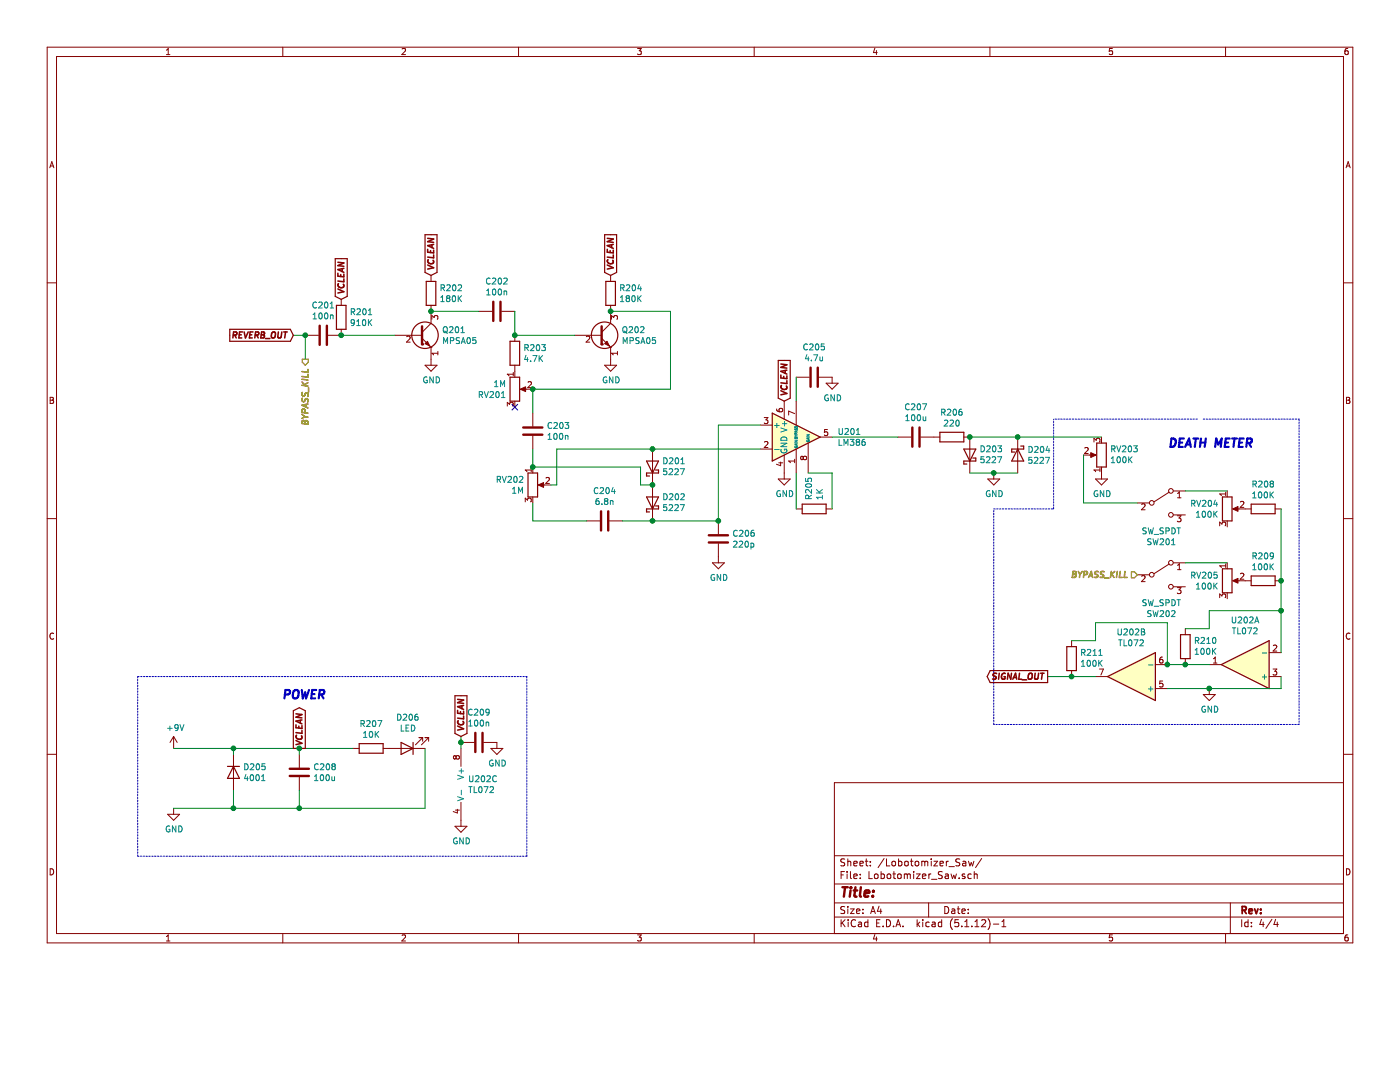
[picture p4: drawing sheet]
EESchema Schematic File Version 4
EELAYER 30 0
EELAYER END
$Descr A4 11693 8268
encoding utf-8
Sheet 4 4
Title ""
Date ""
Rev ""
Comp ""
Comment1 ""
Comment2 ""
Comment3 ""
Comment4 ""
$EndDescr
Text GLabel 2450 2800 0    50   Input Italic 10
REVERB_OUT
$Comp
L Device:C C201
U 1 1
P 2700 2800
F 0 "C201" V 2448 2800 50  0000 C CNN
F 1 "100n" V 2539 2800 50  0000 C CNN
F 2 "Capacitor_THT:C_Disc_D3.8mm_W2.6mm_P2.50mm" H 2738 2650 50  0001 C CNN
F 3 "~" H 2700 2800 50  0001 C CNN
	1    2700 2800
	0    1    1    0   
$EndComp
$Comp
L Device:R R201
U 1 1
P 2850 2650
F 0 "R201" H 2920 2696 50  0000 L CNN
F 1 "910K" H 2920 2605 50  0000 L CNN
F 2 "Resistor_THT:R_Axial_DIN0207_L6.3mm_D2.5mm_P7.62mm_Horizontal" V 2780 2650 50  0001 C CNN
F 3 "~" H 2850 2650 50  0001 C CNN
	1    2850 2650
	1    0    0    -1  
$EndComp
Text GLabel 2850 2500 1    50   Input Italic 10
VCLEAN
$Comp
L Device:Q_NPN_EBC Q201
U 1 1
P 3500 2800
F 0 "Q201" H 3691 2846 50  0000 L CNN
F 1 "MPSA05" H 3691 2755 50  0000 L CNN
F 2 "Package_TO_SOT_THT:TO-92_Inline" H 3700 2900 50  0001 C CNN
F 3 "~" H 3500 2800 50  0001 C CNN
	1    3500 2800
	1    0    0    -1  
$EndComp
$Comp
L power:GND #PWR0136
U 1 1
P 3600 3000
F 0 "#PWR0136" H 3600 2750 50  0001 C CNN
F 1 "GND" H 3605 2827 50  0000 C CNN
F 2 "" H 3600 3000 50  0001 C CNN
F 3 "" H 3600 3000 50  0001 C CNN
	1    3600 3000
	1    0    0    -1  
$EndComp
Text GLabel 3600 2300 1    50   Input Italic 10
VCLEAN
$Comp
L Device:R R202
U 1 1
P 3600 2450
F 0 "R202" H 3670 2496 50  0000 L CNN
F 1 "180K" H 3670 2405 50  0000 L CNN
F 2 "Resistor_THT:R_Axial_DIN0207_L6.3mm_D2.5mm_P7.62mm_Horizontal" V 3530 2450 50  0001 C CNN
F 3 "~" H 3600 2450 50  0001 C CNN
	1    3600 2450
	1    0    0    -1  
$EndComp
Wire Wire Line
	3300 2800 2850 2800
Wire Wire Line
	2550 2800 2550 3000
Text HLabel 2550 3000 3    50   Output Italic 10
BYPASS_KILL
Connection ~ 2850 2800
Wire Wire Line
	2550 2800 2450 2800
Connection ~ 2550 2800
Wire Wire Line
	3600 2600 4000 2600
Connection ~ 3600 2600
$Comp
L Device:C C202
U 1 1
P 4150 2600
F 0 "C202" V 3898 2600 50  0000 C CNN
F 1 "100n" V 3989 2600 50  0000 C CNN
F 2 "Capacitor_THT:C_Disc_D3.8mm_W2.6mm_P2.50mm" H 4188 2450 50  0001 C CNN
F 3 "~" H 4150 2600 50  0001 C CNN
	1    4150 2600
	0    1    1    0   
$EndComp
$Comp
L Device:Q_NPN_EBC Q202
U 1 1
P 5000 2800
F 0 "Q202" H 5191 2846 50  0000 L CNN
F 1 "MPSA05" H 5191 2755 50  0000 L CNN
F 2 "Package_TO_SOT_THT:TO-92_Inline" H 5200 2900 50  0001 C CNN
F 3 "~" H 5000 2800 50  0001 C CNN
	1    5000 2800
	1    0    0    -1  
$EndComp
$Comp
L power:GND #PWR0137
U 1 1
P 5100 3000
F 0 "#PWR0137" H 5100 2750 50  0001 C CNN
F 1 "GND" H 5105 2827 50  0000 C CNN
F 2 "" H 5100 3000 50  0001 C CNN
F 3 "" H 5100 3000 50  0001 C CNN
	1    5100 3000
	1    0    0    -1  
$EndComp
Text GLabel 5100 2300 1    50   Input Italic 10
VCLEAN
$Comp
L Device:R R204
U 1 1
P 5100 2450
F 0 "R204" H 5170 2496 50  0000 L CNN
F 1 "180K" H 5170 2405 50  0000 L CNN
F 2 "Resistor_THT:R_Axial_DIN0207_L6.3mm_D2.5mm_P7.62mm_Horizontal" V 5030 2450 50  0001 C CNN
F 3 "~" H 5100 2450 50  0001 C CNN
	1    5100 2450
	1    0    0    -1  
$EndComp
Wire Wire Line
	4800 2800 4300 2800
Wire Wire Line
	4300 2800 4300 2600
$Comp
L Device:R R203
U 1 1
P 4300 2950
F 0 "R203" H 4370 2996 50  0000 L CNN
F 1 "4.7K" H 4370 2905 50  0000 L CNN
F 2 "Resistor_THT:R_Axial_DIN0207_L6.3mm_D2.5mm_P7.62mm_Horizontal" V 4230 2950 50  0001 C CNN
F 3 "~" H 4300 2950 50  0001 C CNN
	1    4300 2950
	1    0    0    -1  
$EndComp
Connection ~ 4300 2800
$Comp
L Device:R_POT RV201
U 1 1
P 4300 3250
F 0 "RV201" H 4230 3204 50  0000 R CNN
F 1 "1M" H 4230 3295 50  0000 R CNN
F 2 "Potentiometer_THT:Potentiometer_Bourns_3266Y_Vertical" H 4300 3250 50  0001 C CNN
F 3 "~" H 4300 3250 50  0001 C CNN
	1    4300 3250
	1    0    0    -1  
$EndComp
NoConn ~ 4300 3400
Wire Wire Line
	5100 2600 5600 2600
Wire Wire Line
	5600 2600 5600 3250
Wire Wire Line
	5600 3250 4450 3250
Connection ~ 5100 2600
$Comp
L Device:C C203
U 1 1
P 4450 3600
F 0 "C203" H 4565 3646 50  0000 L CNN
F 1 "100n" H 4565 3555 50  0000 L CNN
F 2 "Capacitor_THT:C_Disc_D3.8mm_W2.6mm_P2.50mm" H 4488 3450 50  0001 C CNN
F 3 "~" H 4450 3600 50  0001 C CNN
	1    4450 3600
	1    0    0    -1  
$EndComp
Wire Wire Line
	4450 3250 4450 3450
Connection ~ 4450 3250
$Comp
L Amplifier_Audio:LM386 U201
U 1 1
P 6650 3650
F 0 "U201" H 6994 3696 50  0000 L CNN
F 1 "LM386" H 6994 3605 50  0000 L CNN
F 2 "Package_DIP:DIP-8_W7.62mm" H 6750 3750 50  0001 C CNN
F 3 "http://www.ti.com/lit/ds/symlink/lm386.pdf" H 6850 3850 50  0001 C CNN
	1    6650 3650
	1    0    0    -1  
$EndComp
$Comp
L Device:R_POT RV202
U 1 1
P 4450 4050
F 0 "RV202" H 4380 4096 50  0000 R CNN
F 1 "1M" H 4380 4005 50  0000 R CNN
F 2 "Potentiometer_THT:Potentiometer_Bourns_3266Y_Vertical" H 4450 4050 50  0001 C CNN
F 3 "~" H 4450 4050 50  0001 C CNN
	1    4450 4050
	1    0    0    -1  
$EndComp
$Comp
L Device:D_Schottky D201
U 1 1
P 5450 3900
F 0 "D201" V 5496 3820 50  0000 R CNN
F 1 "5227" V 5405 3820 50  0000 R CNN
F 2 "Diode_THT:D_DO-35_SOD27_P7.62mm_Horizontal" H 5450 3900 50  0001 C CNN
F 3 "~" H 5450 3900 50  0001 C CNN
	1    5450 3900
	0    -1   -1   0   
$EndComp
$Comp
L Device:D_Schottky D202
U 1 1
P 5450 4200
F 0 "D202" V 5496 4120 50  0000 R CNN
F 1 "5227" V 5405 4120 50  0000 R CNN
F 2 "Diode_THT:D_DO-35_SOD27_P7.62mm_Horizontal" H 5450 4200 50  0001 C CNN
F 3 "~" H 5450 4200 50  0001 C CNN
	1    5450 4200
	0    -1   -1   0   
$EndComp
Wire Wire Line
	4450 3750 4450 3900
Wire Wire Line
	5450 4050 5350 4050
Wire Wire Line
	5350 4050 5350 3900
Wire Wire Line
	5350 3900 4450 3900
Connection ~ 5450 4050
Connection ~ 4450 3900
Wire Wire Line
	4600 4050 4650 4050
Wire Wire Line
	4650 4050 4650 3750
Wire Wire Line
	4650 3750 5450 3750
$Comp
L Device:C C204
U 1 1
P 5050 4350
F 0 "C204" V 4798 4350 50  0000 C CNN
F 1 "6.8n" V 4889 4350 50  0000 C CNN
F 2 "Capacitor_THT:C_Disc_D4.7mm_W2.5mm_P5.00mm" H 5088 4200 50  0001 C CNN
F 3 "~" H 5050 4350 50  0001 C CNN
	1    5050 4350
	0    1    1    0   
$EndComp
Wire Wire Line
	5450 4350 5200 4350
Wire Wire Line
	4900 4350 4450 4350
Wire Wire Line
	4450 4350 4450 4200
Wire Wire Line
	6350 3750 5450 3750
Connection ~ 5450 3750
Text GLabel 6550 3350 1    50   Input Italic 10
VCLEAN
$Comp
L power:GND #PWR0138
U 1 1
P 6550 3950
F 0 "#PWR0138" H 6550 3700 50  0001 C CNN
F 1 "GND" H 6555 3777 50  0000 C CNN
F 2 "" H 6550 3950 50  0001 C CNN
F 3 "" H 6550 3950 50  0001 C CNN
	1    6550 3950
	1    0    0    -1  
$EndComp
$Comp
L Device:C C205
U 1 1
P 6800 3150
F 0 "C205" V 6548 3150 50  0000 C CNN
F 1 "4.7u" V 6639 3150 50  0000 C CNN
F 2 "Capacitor_THT:CP_Radial_D5.0mm_P2.00mm" H 6838 3000 50  0001 C CNN
F 3 "~" H 6800 3150 50  0001 C CNN
	1    6800 3150
	0    1    1    0   
$EndComp
$Comp
L power:GND #PWR0139
U 1 1
P 6950 3150
F 0 "#PWR0139" H 6950 2900 50  0001 C CNN
F 1 "GND" H 6955 2977 50  0000 C CNN
F 2 "" H 6950 3150 50  0001 C CNN
F 3 "" H 6950 3150 50  0001 C CNN
	1    6950 3150
	1    0    0    -1  
$EndComp
Wire Wire Line
	6650 3150 6650 3350
$Comp
L Device:R R205
U 1 1
P 6800 4250
F 0 "R205" H 6870 4296 50  0000 L CNN
F 1 "1K" H 6870 4205 50  0000 L CNN
F 2 "Resistor_THT:R_Axial_DIN0207_L6.3mm_D2.5mm_P7.62mm_Horizontal" V 6730 4250 50  0001 C CNN
F 3 "~" H 6800 4250 50  0001 C CNN
	1    6800 4250
	0    -1   -1   0   
$EndComp
Wire Wire Line
	6750 3950 6950 3950
Wire Wire Line
	6950 3950 6950 4250
Wire Wire Line
	6650 3950 6650 4250
Wire Wire Line
	6350 3550 6000 3550
Wire Wire Line
	6000 3550 6000 4350
Wire Wire Line
	6000 4350 5450 4350
Connection ~ 5450 4350
$Comp
L Device:C C206
U 1 1
P 6000 4500
F 0 "C206" H 6115 4546 50  0000 L CNN
F 1 "220p" H 6115 4455 50  0000 L CNN
F 2 "Capacitor_THT:C_Disc_D4.7mm_W2.5mm_P5.00mm" H 6038 4350 50  0001 C CNN
F 3 "~" H 6000 4500 50  0001 C CNN
	1    6000 4500
	1    0    0    -1  
$EndComp
Connection ~ 6000 4350
$Comp
L power:GND #PWR0140
U 1 1
P 6000 4650
F 0 "#PWR0140" H 6000 4400 50  0001 C CNN
F 1 "GND" H 6005 4477 50  0000 C CNN
F 2 "" H 6000 4650 50  0001 C CNN
F 3 "" H 6000 4650 50  0001 C CNN
	1    6000 4650
	1    0    0    -1  
$EndComp
Wire Wire Line
	6950 3650 7500 3650
$Comp
L Device:C C207
U 1 1
P 7650 3650
F 0 "C207" V 7398 3650 50  0000 C CNN
F 1 "100u" V 7489 3650 50  0000 C CNN
F 2 "Capacitor_THT:CP_Radial_D5.0mm_P2.00mm" H 7688 3500 50  0001 C CNN
F 3 "~" H 7650 3650 50  0001 C CNN
	1    7650 3650
	0    1    1    0   
$EndComp
$Comp
L Device:R R206
U 1 1
P 7950 3650
F 0 "R206" V 7743 3650 50  0000 C CNN
F 1 "220" V 7834 3650 50  0000 C CNN
F 2 "Resistor_THT:R_Axial_DIN0207_L6.3mm_D2.5mm_P7.62mm_Horizontal" V 7880 3650 50  0001 C CNN
F 3 "~" H 7950 3650 50  0001 C CNN
	1    7950 3650
	0    1    1    0   
$EndComp
$Comp
L Device:D_Schottky D203
U 1 1
P 8100 3800
F 0 "D203" V 8146 3720 50  0000 R CNN
F 1 "5227" V 8055 3720 50  0000 R CNN
F 2 "Diode_THT:D_DO-35_SOD27_P7.62mm_Horizontal" H 8100 3800 50  0001 C CNN
F 3 "~" H 8100 3800 50  0001 C CNN
	1    8100 3800
	0    -1   -1   0   
$EndComp
$Comp
L Device:D_Schottky D204
U 1 1
P 8500 3800
F 0 "D204" V 8454 3880 50  0000 L CNN
F 1 "5227" V 8545 3880 50  0000 L CNN
F 2 "Diode_THT:D_DO-35_SOD27_P7.62mm_Horizontal" H 8500 3800 50  0001 C CNN
F 3 "~" H 8500 3800 50  0001 C CNN
	1    8500 3800
	0    1    1    0   
$EndComp
Wire Wire Line
	8500 3650 8100 3650
Connection ~ 8100 3650
Wire Wire Line
	8100 3950 8300 3950
$Comp
L power:GND #PWR0141
U 1 1
P 8300 3950
F 0 "#PWR0141" H 8300 3700 50  0001 C CNN
F 1 "GND" H 8305 3777 50  0000 C CNN
F 2 "" H 8300 3950 50  0001 C CNN
F 3 "" H 8300 3950 50  0001 C CNN
	1    8300 3950
	1    0    0    -1  
$EndComp
Connection ~ 8300 3950
Wire Wire Line
	8300 3950 8500 3950
Connection ~ 8500 3650
$Comp
L Device:R_POT RV203
U 1 1
P 9200 3800
F 0 "RV203" H 9130 3754 50  0000 R CNN
F 1 "100K" H 9130 3845 50  0000 R CNN
F 2 "Potentiometer_THT:Potentiometer_Bourns_3266Y_Vertical" H 9200 3800 50  0001 C CNN
F 3 "~" H 9200 3800 50  0001 C CNN
	1    9200 3800
	-1   0    0    1   
$EndComp
Wire Wire Line
	8500 3650 9200 3650
Wire Wire Line
	9050 3800 9050 4200
Wire Wire Line
	9050 4200 9500 4200
$Comp
L power:GND #PWR0142
U 1 1
P 9200 3950
F 0 "#PWR0142" H 9200 3700 50  0001 C CNN
F 1 "GND" H 9205 3777 50  0000 C CNN
F 2 "" H 9200 3950 50  0001 C CNN
F 3 "" H 9200 3950 50  0001 C CNN
	1    9200 3950
	1    0    0    -1  
$EndComp
$Comp
L Switch:SW_SPDT SW201
U 1 1
P 9700 4200
F 0 "SW201" H 9700 3875 50  0000 C CNN
F 1 "SW_SPDT" H 9700 3966 50  0000 C CNN
F 2 "Button_Switch_THT:SW_Slide_1P2T_CK_OS102011MS2Q" H 9700 4200 50  0001 C CNN
F 3 "~" H 9700 4200 50  0001 C CNN
	1    9700 4200
	1    0    0    -1  
$EndComp
Text GLabel 8750 5650 0    50   Output Italic 10
SIGNAL_OUT
Text HLabel 9500 4800 0    50   Input Italic 10
BYPASS_KILL
$Comp
L power:+9V #PWR0143
U 1 1
P 1450 6250
F 0 "#PWR0143" H 1450 6100 50  0001 C CNN
F 1 "+9V" H 1465 6423 50  0000 C CNN
F 2 "" H 1450 6250 50  0001 C CNN
F 3 "" H 1450 6250 50  0001 C CNN
	1    1450 6250
	1    0    0    -1  
$EndComp
$Comp
L power:GND #PWR0144
U 1 1
P 1450 6750
F 0 "#PWR0144" H 1450 6500 50  0001 C CNN
F 1 "GND" H 1455 6577 50  0000 C CNN
F 2 "" H 1450 6750 50  0001 C CNN
F 3 "" H 1450 6750 50  0001 C CNN
	1    1450 6750
	1    0    0    -1  
$EndComp
$Comp
L Device:D D205
U 1 1
P 1950 6450
F 0 "D205" V 1904 6530 50  0000 L CNN
F 1 "4001" V 1995 6530 50  0000 L CNN
F 2 "Diode_THT:D_DO-41_SOD81_P7.62mm_Horizontal" H 1950 6450 50  0001 C CNN
F 3 "~" H 1950 6450 50  0001 C CNN
	1    1950 6450
	0    1    1    0   
$EndComp
Wire Wire Line
	1450 6750 1950 6750
Wire Wire Line
	1450 6250 1950 6250
Wire Wire Line
	1950 6300 1950 6250
Connection ~ 1950 6250
Wire Wire Line
	1950 6250 2500 6250
Wire Wire Line
	1950 6600 1950 6750
Connection ~ 1950 6750
Wire Wire Line
	1950 6750 2500 6750
$Comp
L Device:C C208
U 1 1
P 2500 6450
F 0 "C208" H 2615 6496 50  0000 L CNN
F 1 "100u" H 2615 6405 50  0000 L CNN
F 2 "Capacitor_THT:CP_Radial_D5.0mm_P2.00mm" H 2538 6300 50  0001 C CNN
F 3 "~" H 2500 6450 50  0001 C CNN
	1    2500 6450
	1    0    0    -1  
$EndComp
Wire Wire Line
	2500 6300 2500 6250
Connection ~ 2500 6250
Wire Wire Line
	2500 6250 2950 6250
Wire Wire Line
	2500 6600 2500 6750
Connection ~ 2500 6750
$Comp
L Device:R R207
U 1 1
P 3100 6250
F 0 "R207" V 2893 6250 50  0000 C CNN
F 1 "10K" V 2984 6250 50  0000 C CNN
F 2 "Resistor_THT:R_Axial_DIN0207_L6.3mm_D2.5mm_P7.62mm_Horizontal" V 3030 6250 50  0001 C CNN
F 3 "~" H 3100 6250 50  0001 C CNN
	1    3100 6250
	0    1    1    0   
$EndComp
$Comp
L Device:LED D206
U 1 1
P 3400 6250
F 0 "D206" H 3393 5995 50  0000 C CNN
F 1 "LED" H 3393 6086 50  0000 C CNN
F 2 "LED_THT:LED_D5.0mm" H 3400 6250 50  0001 C CNN
F 3 "~" H 3400 6250 50  0001 C CNN
	1    3400 6250
	-1   0    0    1   
$EndComp
Wire Wire Line
	3550 6250 3550 6750
Wire Wire Line
	2500 6750 3550 6750
Text GLabel 2500 6250 1    50   Output Italic 10
VCLEAN
$Comp
L Switch:SW_SPDT SW202
U 1 1
P 9700 4800
F 0 "SW202" H 9700 4475 50  0000 C CNN
F 1 "SW_SPDT" H 9700 4566 50  0000 C CNN
F 2 "Button_Switch_THT:SW_Slide_1P2T_CK_OS102011MS2Q" H 9700 4800 50  0001 C CNN
F 3 "~" H 9700 4800 50  0001 C CNN
	1    9700 4800
	1    0    0    -1  
$EndComp
Wire Notes Line
	10000 3500 8800 3500
Text Notes 9750 3750 0    70   Italic 14
DEATH METER
$Comp
L Device:R_POT RV204
U 1 1
P 10250 4250
F 0 "RV204" H 10180 4296 50  0000 R CNN
F 1 "100K" H 10180 4205 50  0000 R CNN
F 2 "Potentiometer_THT:Potentiometer_Bourns_3266Y_Vertical" H 10250 4250 50  0001 C CNN
F 3 "~" H 10250 4250 50  0001 C CNN
	1    10250 4250
	1    0    0    -1  
$EndComp
$Comp
L Device:R_POT RV205
U 1 1
P 10250 4850
F 0 "RV205" H 10180 4896 50  0000 R CNN
F 1 "100K" H 10180 4805 50  0000 R CNN
F 2 "Potentiometer_THT:Potentiometer_Bourns_3266Y_Vertical" H 10250 4850 50  0001 C CNN
F 3 "~" H 10250 4850 50  0001 C CNN
	1    10250 4850
	1    0    0    -1  
$EndComp
Wire Wire Line
	10250 4700 9900 4700
Wire Wire Line
	9900 4100 10250 4100
$Comp
L Device:R R208
U 1 1
P 10550 4250
F 0 "R208" V 10343 4250 50  0000 C CNN
F 1 "100K" V 10434 4250 50  0000 C CNN
F 2 "Resistor_THT:R_Axial_DIN0207_L6.3mm_D2.5mm_P10.16mm_Horizontal" V 10480 4250 50  0001 C CNN
F 3 "~" H 10550 4250 50  0001 C CNN
	1    10550 4250
	0    1    1    0   
$EndComp
$Comp
L Device:R R209
U 1 1
P 10550 4850
F 0 "R209" V 10343 4850 50  0000 C CNN
F 1 "100K" V 10434 4850 50  0000 C CNN
F 2 "Resistor_THT:R_Axial_DIN0207_L6.3mm_D2.5mm_P10.16mm_Horizontal" V 10480 4850 50  0001 C CNN
F 3 "~" H 10550 4850 50  0001 C CNN
	1    10550 4850
	0    1    1    0   
$EndComp
Wire Wire Line
	10700 4250 10700 4850
$Comp
L Amplifier_Operational:TL072 U202
U 1 1
P 10400 5550
F 0 "U202" H 10400 5183 50  0000 C CNN
F 1 "TL072" H 10400 5274 50  0000 C CNN
F 2 "Package_DIP:DIP-8_W7.62mm" H 10400 5550 50  0001 C CNN
F 3 "http://www.ti.com/lit/ds/symlink/tl071.pdf" H 10400 5550 50  0001 C CNN
	1    10400 5550
	-1   0    0    1   
$EndComp
$Comp
L Amplifier_Operational:TL072 U202
U 2 1
P 9450 5650
F 0 "U202" H 9450 5283 50  0000 C CNN
F 1 "TL072" H 9450 5374 50  0000 C CNN
F 2 "Package_DIP:DIP-8_W7.62mm" H 9450 5650 50  0001 C CNN
F 3 "http://www.ti.com/lit/ds/symlink/tl071.pdf" H 9450 5650 50  0001 C CNN
	2    9450 5650
	-1   0    0    1   
$EndComp
$Comp
L Amplifier_Operational:TL072 U202
U 3 1
P 3950 6550
F 0 "U202" H 3908 6596 50  0000 L CNN
F 1 "TL072" H 3908 6505 50  0000 L CNN
F 2 "Package_DIP:DIP-8_W7.62mm" H 3950 6550 50  0001 C CNN
F 3 "http://www.ti.com/lit/ds/symlink/tl071.pdf" H 3950 6550 50  0001 C CNN
	3    3950 6550
	1    0    0    -1  
$EndComp
Text GLabel 3850 6150 1    50   Input Italic 10
VCLEAN
$Comp
L Device:C C209
U 1 1
P 4000 6200
F 0 "C209" V 3748 6200 50  0000 C CNN
F 1 "100n" V 3839 6200 50  0000 C CNN
F 2 "Capacitor_THT:C_Disc_D3.8mm_W2.6mm_P2.50mm" H 4038 6050 50  0001 C CNN
F 3 "~" H 4000 6200 50  0001 C CNN
	1    4000 6200
	0    1    1    0   
$EndComp
Wire Wire Line
	3850 6150 3850 6200
Connection ~ 3850 6200
Wire Wire Line
	3850 6200 3850 6250
$Comp
L power:GND #PWR0145
U 1 1
P 4150 6200
F 0 "#PWR0145" H 4150 5950 50  0001 C CNN
F 1 "GND" H 4155 6027 50  0000 C CNN
F 2 "" H 4150 6200 50  0001 C CNN
F 3 "" H 4150 6200 50  0001 C CNN
	1    4150 6200
	1    0    0    -1  
$EndComp
$Comp
L power:GND #PWR0146
U 1 1
P 3850 6850
F 0 "#PWR0146" H 3850 6600 50  0001 C CNN
F 1 "GND" H 3855 6677 50  0000 C CNN
F 2 "" H 3850 6850 50  0001 C CNN
F 3 "" H 3850 6850 50  0001 C CNN
	1    3850 6850
	1    0    0    -1  
$EndComp
Wire Wire Line
	10700 5450 10700 5100
Connection ~ 10700 4850
Wire Wire Line
	10700 5100 10100 5100
Connection ~ 10700 5100
Wire Wire Line
	10700 5100 10700 4850
$Comp
L Device:R R210
U 1 1
P 9900 5400
F 0 "R210" H 9830 5354 50  0000 R CNN
F 1 "100K" H 9830 5445 50  0000 R CNN
F 2 "Resistor_THT:R_Axial_DIN0207_L6.3mm_D2.5mm_P10.16mm_Horizontal" V 9830 5400 50  0001 C CNN
F 3 "~" H 9900 5400 50  0001 C CNN
	1    9900 5400
	-1   0    0    1   
$EndComp
Wire Wire Line
	10100 5100 10100 5250
Wire Wire Line
	10100 5250 9900 5250
Wire Wire Line
	9900 5550 10100 5550
$Comp
L Device:R R211
U 1 1
P 8950 5500
F 0 "R211" H 8880 5454 50  0000 R CNN
F 1 "100K" H 8880 5545 50  0000 R CNN
F 2 "Resistor_THT:R_Axial_DIN0207_L6.3mm_D2.5mm_P10.16mm_Horizontal" V 8880 5500 50  0001 C CNN
F 3 "~" H 8950 5500 50  0001 C CNN
	1    8950 5500
	-1   0    0    1   
$EndComp
Wire Wire Line
	9150 5350 8950 5350
Wire Wire Line
	8950 5650 9150 5650
Wire Wire Line
	9900 5550 9750 5550
Connection ~ 9900 5550
Wire Wire Line
	9750 5550 9750 5200
Wire Wire Line
	9750 5200 9150 5200
Wire Wire Line
	9150 5200 9150 5350
Connection ~ 9750 5550
Wire Wire Line
	10700 5650 10700 5750
Wire Wire Line
	10700 5750 10100 5750
$Comp
L power:GND #PWR0147
U 1 1
P 10100 5750
F 0 "#PWR0147" H 10100 5500 50  0001 C CNN
F 1 "GND" H 10105 5577 50  0000 C CNN
F 2 "" H 10100 5750 50  0001 C CNN
F 3 "" H 10100 5750 50  0001 C CNN
	1    10100 5750
	1    0    0    -1  
$EndComp
Connection ~ 10100 5750
Wire Wire Line
	10100 5750 9750 5750
Wire Wire Line
	8950 5650 8750 5650
Connection ~ 8950 5650
Wire Notes Line
	10050 3500 10850 3500
Wire Notes Line
	10850 3500 10850 6050
Wire Notes Line
	10850 6050 8300 6050
Wire Notes Line
	8300 6050 8300 4250
Wire Notes Line
	8300 4250 8800 4250
Wire Notes Line
	8800 4250 8800 3500
Wire Notes Line
	4400 5650 4400 7150
Wire Notes Line
	4400 7150 1150 7150
Wire Notes Line
	1150 7150 1150 5650
Wire Notes Line
	1150 5650 4400 5650
Text Notes 2350 5850 0    70   Italic 14
POWER\n
$EndSCHEMATC
